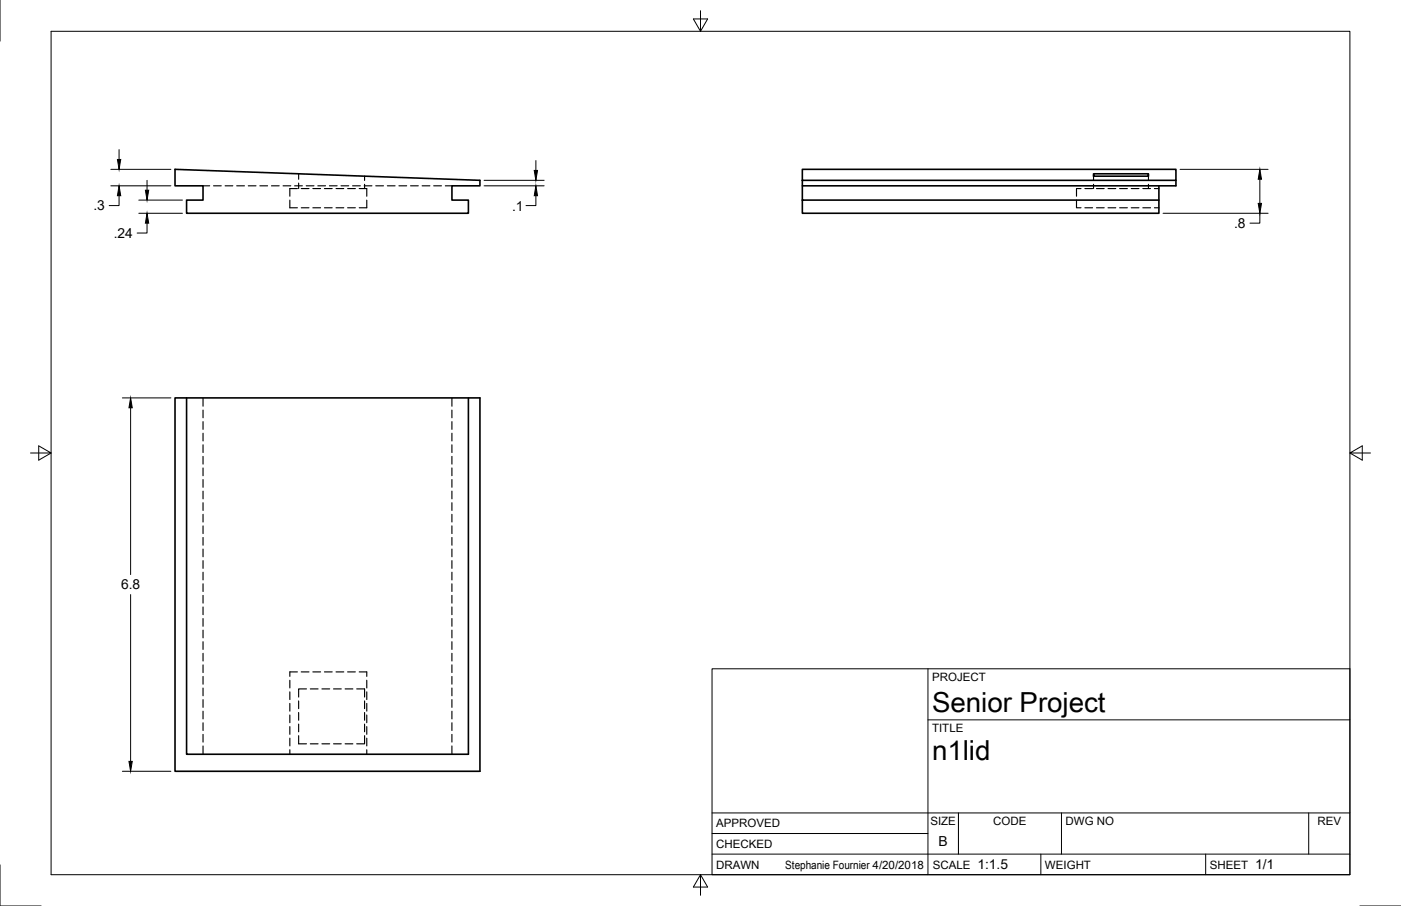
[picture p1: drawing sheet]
<svg xmlns="http://www.w3.org/2000/svg" width="432mm" height="279mm" viewBox="0 0 432 279" stroke-linecap="round" stroke-linejoin="round" font-family="sans-serif">
<!-- layer: Visible -->
<path d="M53.9 52.2l94 3.4v1.7h-8.6v4.4h5.1v4.1h-86.9v-4.1h5.1v-4.4h-8.7zM247.3 52.2h115.1v3.4h-115.1zM247.3 55.6v10.2h109.9v-4.1h-109.9M337 53.6h17v.7h-17zM357.2 57.3v4.4M362.4 55.6v1.7h-115.1M53.9 122.7h94v115.2h-94zM57.5 122.7v109.9h86.9v-109.9" fill="none" stroke="#000" stroke-width=".5"/>
<!-- layer: Hidden -->
<g fill="none" stroke="#000" stroke-width=".35">
<path d="M62.6 57.3h2M65.8 57.3h2.4M69.4 57.3h2.4M73 57.3h2.3M76.5 57.3h2.4M80.1 57.3h2.4M83.7 57.3h2.3M87.2 57.3h2.4M90.8 57.3h2.4M91.7 58.2h-2.4v2.3M92 53.6v1.7M92 56.5v1.7"/>
<path d="M92.9 58.2h2.3M94.4 57.3h2.4M96.4 58.2h2.4M98 57.3h2.3M100 58.2h2.4M101.5 57.3h2.4M103.6 58.2h2.3M105.1 57.3h2.4M107.1 58.2h2.4M108.7 57.3h2.4M110.7 58.2h2.3v2.3M112.2 57.3h2.4"/>
<path d="M112.4 54.3v1.3M112.4 56.8v1.4M115.8 57.3h2.4M119.4 57.3h2.4M123 57.3h2.3M126.5 57.3h2.4M130.1 57.3h2.4M133.7 57.3h2.4M137.2 57.3h2.1M333.2 58.2h-1.4v2.3M334.4 58.2h2.3M337 54.3v1.3"/>
<path d="M337 56.8v1.4M337.9 58.2h2.4M341.5 58.2h2.4M345.1 58.2h2.4M348.7 58.2h2.3M352.2 58.2h2.4M354 54.3v1.3M354 56.8v1.4M355.8 58.2h1.4M89.3 61.7v2.4h2.4M92.9 64.1h2.3M96.4 64.1h2.4"/>
<path d="M100 64.1h2.4M103.6 64.1h2.3M107.1 64.1h2.4M113 61.7v2.4h-2.3M331.8 61.7v2.4h1.4M334.4 64.1h2.3M337.9 64.1h2.4M341.5 64.1h2.4M345.1 64.1h2.4M348.7 64.1h2.3M352.2 64.1h2.4M355.8 64.1h1.4"/>
<path d="M62.6 122.7v2.6M62.6 126.5v2.3M62.6 130v2.4M62.6 133.6v2.4M62.6 137.2v2.4M139.3 122.7v2.6M139.3 126.5v2.3M139.3 130v2.4M139.3 133.6v2.4M139.3 137.2v2.4M62.6 140.7v2.4M62.6 144.3v2.4"/>
<path d="M62.6 147.9v2.4M62.6 151.5v2.3M62.6 155v2.4M62.6 158.6v2.4M139.3 140.7v2.4M139.3 144.3v2.4M139.3 147.9v2.4M139.3 151.5v2.3M139.3 155v2.4M139.3 158.6v2.4M62.6 162.2v2.4M62.6 165.8v2.3"/>
<path d="M62.6 169.3v2.4M62.6 172.9v2.4M62.6 176.5v2.3M139.3 162.2v2.4M139.3 165.8v2.3M139.3 169.3v2.4M139.3 172.9v2.4M139.3 176.5v2.3M62.6 180v2.4M62.6 183.6v2.4M62.6 187.2v2.4M62.6 190.8v2.3"/>
<path d="M62.6 194.3v2.4M62.6 197.9v2.4M139.3 180v2.4M139.3 183.6v2.4M139.3 187.2v2.4M139.3 190.8v2.3M139.3 194.3v2.4M139.3 197.9v2.4M62.6 201.5v2.4M62.6 205v2.4M62.6 208.6v2.4M62.6 212.2v2.4"/>
<path d="M62.6 215.8v2.3M62.6 219.3v2.4M89.3 209.8v2.4M89.3 213.4v2.3M89.3 216.9v2.4M91.7 207.2h-2.4v1.4M92 216.2v2.3M92 219.7v2.4M92.9 207.2h2.3M94.5 212.5h-2.5v2.5M95.7 212.5h2.3M96.4 207.2h2.4"/>
<path d="M99.2 212.5h2.4M100 207.2h2.4M102.8 212.5h2.4M103.6 207.2h2.3M106.4 212.5h2.4M107.1 207.2h2.4M109.9 212.5h2.5v2.5M110.7 207.2h2.3v1.4M112.4 216.2v2.3M112.4 219.7v2.4M113 209.8v2.4M113 213.4v2.3"/>
<path d="M113 216.9v2.4M139.3 201.5v2.4M139.3 205v2.4M139.3 208.6v2.4M139.3 212.2v2.4M139.3 215.8v2.3M139.3 219.3v2.4M62.6 222.9v2.4M62.6 226.5v2.4M62.6 230v2.6M89.3 220.5v2.4M89.3 224.1v2.4"/>
<path d="M89.3 227.6v2.4M89.3 231.2v1.4M92 223.3v2.4M92 226.9v2.5h2.5M95.7 229.4h2.3M99.2 229.4h2.4M102.8 229.4h2.4M106.4 229.4h2.4M112.4 226.9v2.5h-2.5M112.4 223.3v2.4M113 220.5v2.4M113 224.1v2.4"/>
<path d="M113 227.6v2.4M113 231.2v1.4M139.3 222.9v2.4M139.3 226.5v2.4M139.3 230v2.6"/>
</g>
<!-- layer: Border -->
<path d="M0 0v12.7M15.7 9.7h400.4v260h-400.4zM215.9 3.3v6.4l-2.2-3.9h4.4l-2.2 3.9M9.4 139.7h6.3l-3.8-2.2v4.4l3.8-2.2M416.1 139.7l3.8 2.2v-4.4l-3.8 2.2h6.3M0 266.7v12.7h12.7M215.9 269.7l2.2 3.9h-4.4l2.2-3.9v6.4M419.1 279.4h12.7" fill="none" stroke="#000" stroke-width=".31"/>
<!-- layer: Titleblock -->
<path d="M219.5 206.2h196.6v63.5h-196.6zM286 206.2v63.5M286 222h130.1M219.5 257h66.5M219.5 250.7h196.6M295.4 250.7v12.7M327.2 250.7v12.7M403.4 250.7v12.7M219.5 263.4h196.6M320.8 263.4v6.3M371.6 263.4v6.3" fill="none" stroke="#000" stroke-width=".31"/>
<!-- layer: Dimensions -->
<g fill="none" stroke="#000" stroke-width=".31">
<path d="M34.2 52.2h18.5M34.2 57.3h18.5M36.7 46.1v3.1M45.3 55.6v3.1M149.2 57.3h18.5M149.2 55.6h18.5M165.2 49.5v3.1M363.7 52.2h27.1M388.3 55.3v7.4M36.7 60.4v3h-3M42.8 61.7h13.4M42.8 65.8h13.4"/>
<path d="M45.3 68.8v3.1h-3M165.2 60.4v3h-3.1M358.5 65.8h32.3M388.3 65.8v3h-3M37.7 122.7h15M40.3 125.8v51.4M40.3 183.4v51.4M37.7 237.9h15"/>
</g>
<path d="M36.2 49.2h1l-.5 3zM44.8 58.7h1l-.5 3zM164.7 52.6h1l-.5 3zM388.3 52.2l.5 3.1h-1zM36.7 57.3l.5 3.1h-1zM45.3 65.8l.5 3h-1zM165.2 57.3l.5 3.1h-1zM387.8 62.7h1l-.5 3.1zM40.3 122.7l.5 3.1h-1.1zM39.7 234.8h1.1l-.5 3.1z" fill="#000" stroke="#000" stroke-width=".31"/>
<g font-size="8.5">
<text x="287.3" y="219.5">Senior Project</text>
<text x="287.3" y="234.4">n1lid</text>
</g>
<g font-size="4.3">
<text x="28.8" y="64.9">.3</text>
<text x="157.8" y="64.9">.1</text>
<text x="380.4" y="70.3">.8</text>
<text x="35" y="73.4">.24</text>
<text x="37.3" y="181.8">6.8</text>
<text x="289.3" y="261">B</text>
<text x="301.2" y="268.1">1:1.5</text>
<text x="386.8" y="268.1">1/1</text>
</g>
<g font-size="3.5">
<text x="287.3" y="210.1">PROJECT</text>
<text x="287.3" y="225.8">TITLE</text>
<text x="220.7" y="255.1">APPROVED</text>
<text x="286.8" y="254.5">SIZE</text>
<text x="306.2" y="254.5">CODE</text>
<text x="328.4" y="254.5">DWG NO</text>
<text x="406.1" y="254.5">REV</text>
<text x="220.7" y="261.5">CHECKED</text>
<text x="220.7" y="267.8">DRAWN</text>
<text x="242" y="267.8">Stephanie Fournier 4/20/2018</text>
<text x="287.5" y="267.8">SCALE</text>
<text x="322.1" y="267.8">WEIGHT</text>
<text x="372.9" y="267.8">SHEET</text>
</g>
</svg>
